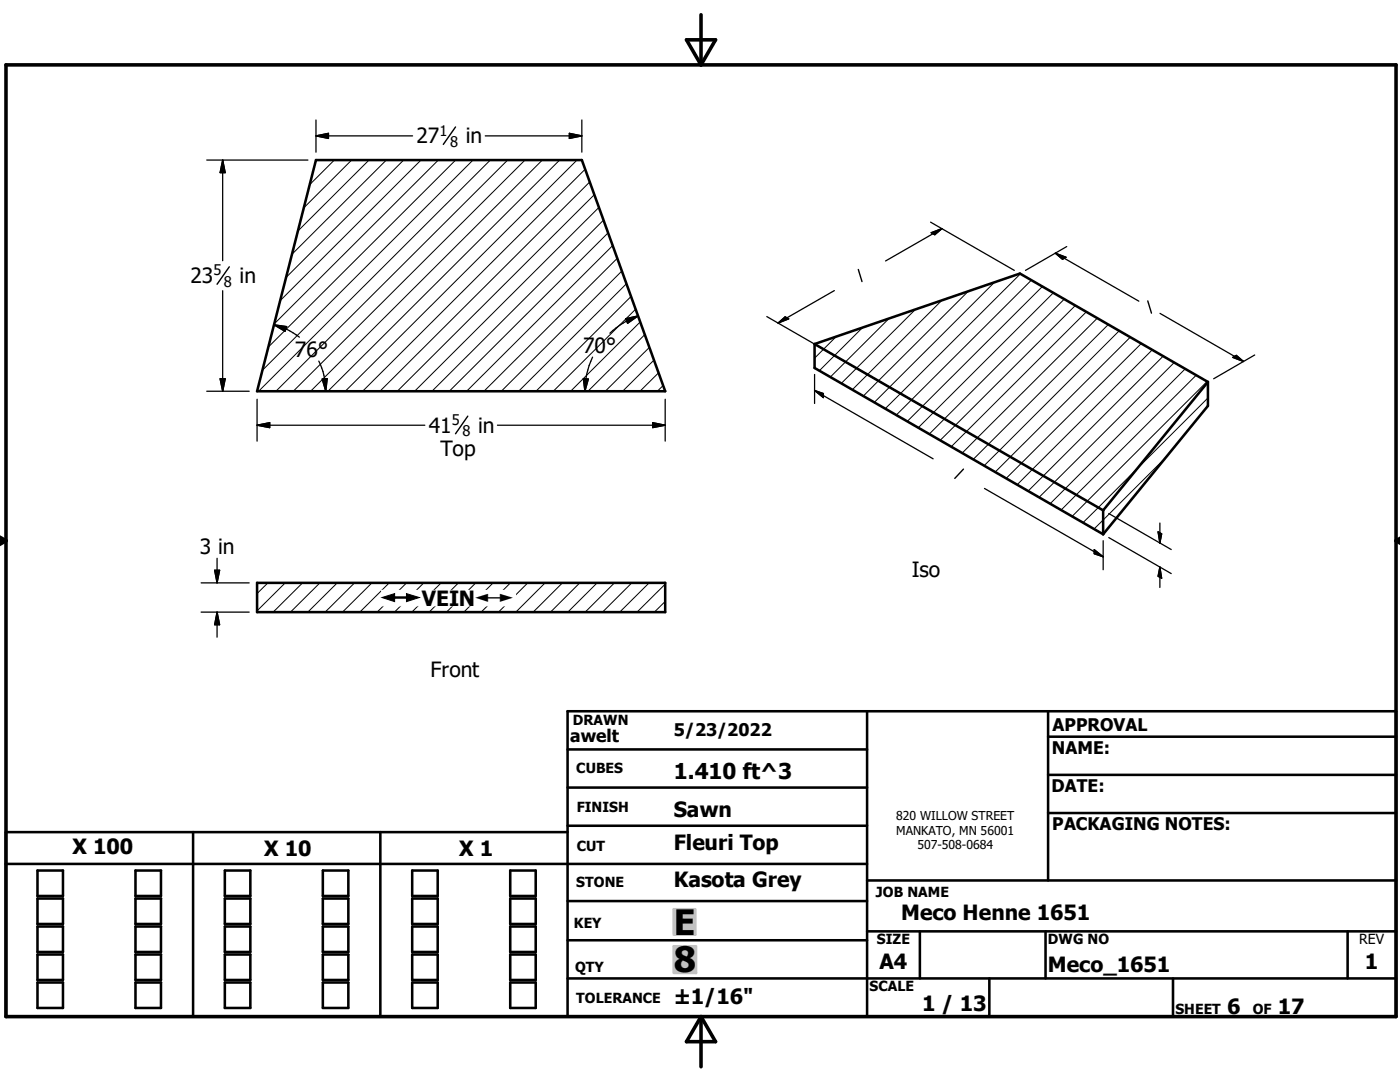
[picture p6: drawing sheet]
<svg xmlns="http://www.w3.org/2000/svg" width="279mm" height="216mm" viewBox="0 0 279 216" stroke-linecap="round" stroke-linejoin="round" font-family="sans-serif">
<g fill="none" stroke="#000" stroke-width=".51">
<path d="M63.1 31.9h53l16.7 46.2h-81.5zM162.6 68.6v4.8l57.6 33.2M162.6 68.6l40.9-14 37.6 21.6M162.6 68.6l57.6 33.2M241.1 76.2v4.8l-20.9 25.6M241.1 76.2l-20.9 25.6M51.3 116.3h81.5v5.8h-81.5zM220.2 101.8v4.8M113.3 149.5h59.7M113.3 157.2h59.7M173 141.9v61M209.2 147h69.4"/>
<path d="M209.2 154.6h69.4M209.2 141.9v33.8M1.2 172.4h171.8M7.5 173.7h5.1v5.1h-5.1zM7.5 179.3h5.1v5.1h-5.1zM27 173.7h5.1v5.1h-5.1zM27 179.3h5.1v5.1h-5.1zM38.5 166v36.9M44.9 173.7h5.1v5.1h-5.1zM44.9 179.3h5.1v5.1h-5.1zM64.4 173.7h5.1v5.1h-5.1zM64.4 179.3h5.1v5.1h-5.1z"/>
<path d="M75.9 166v36.9M82.3 173.7h5.1v5.1h-5.1zM82.3 179.3h5.1v5.1h-5.1zM101.8 173.7h5.1v5.1h-5.1zM101.8 179.3h5.1v5.1h-5.1zM113.3 166h-112.1v36.9h277.4v-61h-165.3v61M113.3 179.8h59.7M113.3 164.8h59.7M173 175.7h105.6M209.2 162.2h69.4M7.5 184.9h5.1v5.1h-5.1zM7.5 190.5h5.1v5h-5.1z"/>
<path d="M7.5 196h5.1v5.1h-5.1zM27 190.5h5.1v5h-5.1zM27 196h5.1v5.1h-5.1zM27 184.9h5.1v5.1h-5.1zM44.9 190.5h5.1v5h-5.1zM44.9 196h5.1v5.1h-5.1zM44.9 184.9h5.1v5.1h-5.1zM64.4 190.5h5.1v5h-5.1zM64.4 196h5.1v5.1h-5.1zM64.4 184.9h5.1v5.1h-5.1zM82.3 190.5h5.1v5h-5.1zM82.3 196h5.1v5.1h-5.1z"/>
<path d="M82.3 184.9h5.1v5.1h-5.1zM101.8 190.5h5.1v5h-5.1zM101.8 196h5.1v5.1h-5.1zM101.8 184.9h5.1v5.1h-5.1zM113.3 187.6h59.7M113.3 195.2h165.3M173 185.8h105.6M183.6 185.8v9.4M197.4 195.2v7.7M208.7 185.8v9.4M234.1 195.2v7.7M268.9 185.8v9.4"/>
</g>
<g fill="none" stroke="#000" stroke-width=".2">
<path d="M63.3 31.9l-.3 .3M66.7 31.9l-4.9 5M70.2 31.9l-9.6 9.6M73.6 31.9l-14.2 14.2M77.1 31.9l-18.8 18.8M80.6 31.9l-23.5 23.5M84 31.9l-28.1 28.1M87.5 31.9l-32.8 32.7M90.9 31.9l-37.4 37.4M94.4 31.9l-42 42M97.9 31.9l-46.3 46.2M101.3 31.9l-46.2 46.2"/>
<path d="M104.8 31.9l-46.3 46.2M108.2 31.9l-46.2 46.2M111.7 31.9l-46.3 46.2M115.2 31.9l-46.3 46.2M116.8 33.8l-44.4 44.3M117.7 36.3l-41.9 41.8M118.6 38.8l-39.3 39.3M119.5 41.4l-36.8 36.7M120.4 43.9l-34.2 34.2M121.4 46.5l-31.7 31.6M122.3 49l-29.2 29.1M123.2 51.5l-26.6 26.6"/>
<path d="M124.1 54.1l-24.1 24M125 56.6l-21.5 21.5M125.9 59.2l-18.9 18.9M188 59.9l-17.9 17.9M193.2 58.1l-20.9 20.9M198.5 56.3l-24 24M203.6 54.6l-26.9 26.9M205.8 55.9l-26.9 26.9M208 57.2l-26.9 26.9M210.2 58.4l-27 27M212.4 59.7l-27 26.9M126.9 61.7l-16.5 16.4"/>
<path d="M127.8 64.2l-13.9 13.9M128.7 66.8l-11.4 11.3M129.6 69.3l-8.8 8.8M130.5 71.8l-6.2 6.3M131.4 74.4l-3.7 3.7M132.3 76.9l-1.1 1.2M166.9 67.2l-4.3 4.3M172.2 65.3l-8.7 8.7M177.4 63.5l-11.7 11.8M182.7 61.7l-14.8 14.8M214.6 61l-27 26.9M216.8 62.2l-27 26.9"/>
<path d="M219 63.5l-27 26.9M221.2 64.8l-27 26.9M223.4 66l-27 26.9M225.6 67.3l-27 26.9M227.8 68.5l-27 27M230 69.8l-27 26.9M232.1 71.1l-26.9 26.9M234.4 72.3l-27 26.9M236.5 73.6l-26.9 26.9M238.7 74.9l-26.9 26.9M240.9 76.1l-26.9 26.9M241.1 79.4l-25 24.9"/>
<path d="M232.8 91.1l-14.5 14.5M53.5 116.3l-2.2 2.1M56.9 116.3l-5.6 5.6M60.4 116.3l-5.9 5.8M63.8 116.3l-5.8 5.8M67.3 116.3l-5.9 5.8M70.8 116.3l-5.9 5.8M74.2 116.3l-5.9 5.8M77.7 116.3l-5.9 5.8M81.1 116.3l-5.8 5.8M84.6 116.3l-5.9 5.8M88 116.3l-5.8 5.8"/>
<path d="M91.5 116.3l-5.9 5.8M95 116.3l-5.9 5.8M98.4 116.3l-5.8 5.8M101.9 116.3l-5.9 5.8M105.3 116.3l-5.8 5.8M108.8 116.3l-5.9 5.8M112.3 116.3l-5.9 5.8M115.7 116.3l-5.8 5.8M119.2 116.3l-5.9 5.8M122.6 116.3l-5.8 5.8M126.1 116.3l-5.9 5.8M129.6 116.3l-5.9 5.8"/>
<path d="M132.8 116.6l-5.7 5.5M132.8 120l-2.2 2.1"/>
</g>
<path d="M1.2 12.9h277.4v190h-277.4zM137 7.9h5.8l-2.9 5zM139.9 2.9v10M-.1 107.9h1.3M-.1 107.2l1.3 .7M1.2 107.9l-1.2 .7M278.6 107.9h.8M278.6 107.9l.8 .5M279.4 107.4l-.8 .5M139.9 202.9v10M139.9 202.9l2.9 5h-5.8z" fill="none" stroke="#000" stroke-width=".71"/>
<g fill="#c0c0c0" stroke="#c0c0c0" stroke-width=".51">
<path d="M134.5 188.8h4.4v5.3z"/>
<path d="M134.5 188.8l4.4 5.3h-4.4z"/>
<path d="M134.5 181.4h4.3v5.1z"/>
<path d="M134.5 181.4l4.3 5.1h-4.3z"/>
</g>
<g fill="none" stroke="#000" stroke-width=".25">
<path d="M41.3 31.9h20.2M44.4 31.9v20.1M44.4 31.9l.5 2.6h-1zM63.1 27.1h19.2M63.1 27.1l2.5-.5v1zM63.1 23.9v6.5M96.8 27.1h19.3M113.6 26.6l2.5 .5-2.5 .5zM116.1 23.9v6.5M44.4 58v20.1M166.5 58l-11.2 6.5M185.7 44.3l16.7 9.7"/>
<path d="M185.8 46.4l2.2-.8-1.4 1.2zM188 45.6l-11.3 6.5M210.6 50.5l16.7 9.6M210.6 50.5l2.2 .8-.8 .4zM212.9 49.2l-8.2 4.8M41.3 78.1h8.4M43.9 75.6h1l-.5 2.5zM51.3 79.7v8.3M54.7 64.8a13.2 13.2 0 0 1 5.1 2.5M54.7 64.8l2.5 .4-.3 .9zM63.6 72.1l.6 1.3a13.9 13.9 0 0 1 .8 4.7M64.3 75.6h1l-.3 2.5z"/>
<path d="M116.4 75.6h1l-.7 2.5zM118.3 71.3l-.7 1.6a15.8 15.8 0 0 0-.9 5.2M124.8 63.6l2.5-.6-2 1.5zM127.3 63a15.7 15.7 0 0 0-5.6 3.5M132.8 79.7v8.3M153 63.2l37.2 21.4M155.3 64.5l1.4-1.3 .7 .4zM162.6 77.9l23.6 13.7M162.6 77.9l1.7 .6v.8zM162.6 74.7v5.8M231.5 62.5l16.7 9.6M246 71.3l.7-.4 1.5 1.2z"/>
<path d="M250.4 70.8l-8.2 4.8M51.3 84.8h33.5M51.3 84.8l2.5-.5v1zM99.3 84.8h33.5M130.3 84.3l2.5 .5-2.5 .5zM196.5 97.5l23.7 13.6M40.1 116.3h9.6M42.8 113.8h1l-.5 2.5zM43.3 111.4v4.9M218.4 109.7l1.8 1.4-1.8-.6zM220.2 107.9v5.8M221.3 107.3l12.4 7.2"/>
<path d="M221.3 102.5l12.4 7.2M231.1 106.1l.7 .4-.3 1.9zM231.5 104.4v4M231.5 113.2v4M231.5 113.2l.3 2.2-.7-.4zM40.1 122.1h9.6M43.3 122.1v5M43.3 122.1l.5 2.6h-1z"/>
</g>
<g fill="#000" stroke="#000" stroke-width=".25">
<path d="M44.4 31.9l.5 2.6h-1zM63.1 27.1l2.5-.5v1zM113.6 26.6l2.5 .5-2.5 .5zM185.8 46.4l2.2-.8-1.4 1.2zM210.6 50.5l2.2 .8-.8 .4zM43.9 75.6h1l-.5 2.5zM54.7 64.8l2.5 .4-.3 .9zM64.3 75.6h1l-.3 2.5zM116.4 75.6h1l-.7 2.5zM124.8 63.6l2.5-.6-2 1.5zM155.3 64.5l1.4-1.3 .7 .4zM162.6 77.9l1.7 .6v.8z"/>
<path d="M246 71.3l.7-.4 1.5 1.2zM51.3 84.8l2.5-.5v1zM130.3 84.3l2.5 .5-2.5 .5zM42.8 113.8h1l-.5 2.5zM218.4 109.7l1.8 1.4-1.8-.6zM231.1 106.1l.7 .4-.3 1.9zM231.5 113.2l.3 2.2-.7-.4zM43.3 122.1l.5 2.6h-1z"/>
</g>
<path d="M90.9 25.3l-2.4 3.5M45.8 53.2l-2.5 3.5M171.3 53.8l.7 2.4M229.1 60l.7 2.5M93.4 83l-2.5 3.5M192.3 93.6l-1.8 1.9" fill="none" stroke="#000" stroke-width=".28"/>
<g fill="#fff" stroke="#fff" stroke-width=".25">
<path d="M76.2 117.8h26.7v3.1z"/>
<path d="M76.2 117.8l26.7 3.1h-26.7z"/>
</g>
<g font-size="7">
<text x="134.5" y="186.5">E</text>
<text x="134.5" y="194">8</text>
</g>
<text font-size="4.4" x="134.5" y="155.5">1.410 ft^3</text>
<g font-size="4.2">
<text x="83.1" y="28.6">27</text>
<text x="93" y="28.6">in</text>
<text x="38" y="56.5">23</text>
<text x="47.8" y="56.5">in</text>
<text x="58.8" y="71.2">76°</text>
<text x="116.4" y="70.4">70°</text>
<text x="85.6" y="86.4">41</text>
<text x="95.4" y="86.4">in</text>
<text x="87.9" y="90.9">Top</text>
<text x="39.9" y="110.5">3 in</text>
<text x="181.9" y="115.1">Iso</text>
<text x="84.2" y="120.9">VEIN</text>
<text x="85.9" y="135">Front</text>
<text x="134.4" y="163.1">Sawn</text>
<text x="14.5" y="170.5">X 100</text>
<text x="52.7" y="170.9">X 10</text>
<text x="91.7" y="170.9">X 1</text>
<text x="134.4" y="169.5">Fleuri Top</text>
<text x="134.4" y="176.9">Kasota Grey</text>
<text x="179.9" y="183.6">Meco Henne 1651</text>
<text x="175.5" y="193.3">A4</text>
<text x="209.1" y="194">Meco_1651</text>
<text x="272.4" y="193.3">1</text>
<text x="134.4" y="200.3">±1/16&quot;</text>
<text x="184" y="201.7">1 / 13</text>
<text x="244.9" y="202.3">6</text>
<text x="255" y="202.3">17</text>
</g>
<g font-size="3.5">
<text x="113.8" y="148">awelt</text>
<text x="134.5" y="146.9">5/23/2022</text>
<text x="210.1" y="145.8">APPROVAL</text>
<text x="209.9" y="150.4">NAME:</text>
<text x="209.8" y="158.1">DATE:</text>
<text x="210" y="165.6">PACKAGING NOTES:</text>
</g>
<g font-size="3.3">
<text x="76.2" y="120.9">#</text>
<text x="94.9" y="120.9">#</text>
</g>
<g font-size="2.9">
<text x="87.7" y="27.1">1</text>
<text x="89.8" y="29.3">8</text>
<text x="42.6" y="54.9">5</text>
<text x="44.7" y="57.2">8</text>
<text x="90.2" y="84.8">5</text>
<text x="92.3" y="87">8</text>
</g>
<g font-size="2.8">
<text x="114.3" y="144.6">DRAWN</text>
<text x="115" y="154.3">CUBES</text>
<text x="115.1" y="162">FINISH</text>
<text x="115.1" y="169.8">CUT</text>
<text x="115" y="177.1">STONE</text>
<text x="174.8" y="178.9">JOB NAME</text>
<text x="114.6" y="185.3">KEY</text>
<text x="175" y="188.4">SIZE</text>
<text x="209.1" y="188.4">DWG NO</text>
<text x="271.3" y="188.4">REV</text>
<text x="114.8" y="193.9">QTY</text>
<text x="173.5" y="197.8">SCALE</text>
<text x="115" y="200.2">TOLERANCE</text>
<text x="234.6" y="202.3">SHEET</text>
<text x="250" y="202.3">OF</text>
</g>
<g font-size="2.4">
<text x="178.9" y="163.6">820 WILLOW STREET</text>
<text x="178.9" y="166.5">MANKATO, MN 56001</text>
<text x="183.1" y="169.5">507-508-0684</text>
</g>
</svg>
